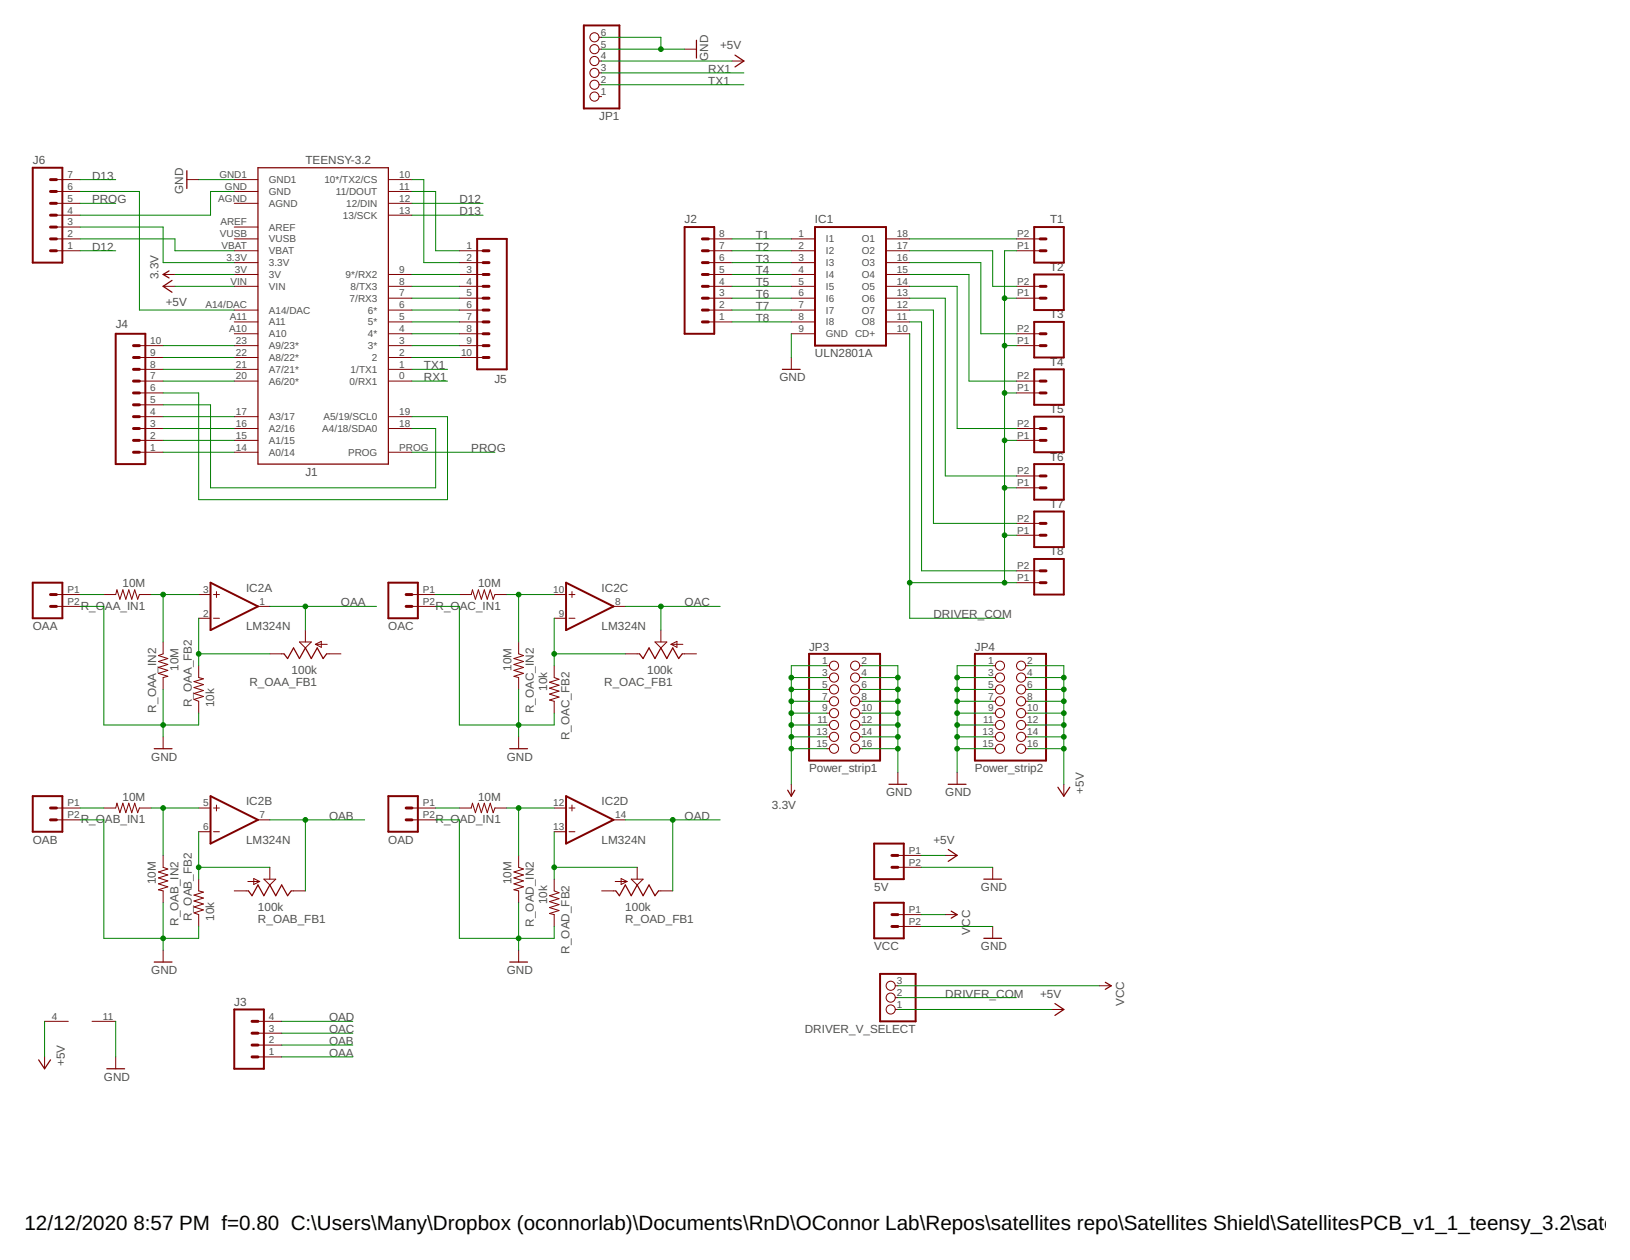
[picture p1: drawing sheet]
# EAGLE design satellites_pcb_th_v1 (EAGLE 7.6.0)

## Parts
5V  M022.54MM_SCREWTERM  [1X02_2.54_SCREWTERM]
DRIVER_V_SELECT  PINHD-1X3  [1X03]
IC1  ULN2801A  [DIL18]
IC2  LM324N  [DIL14]
J1  TEENSY-3.2  TEENSY-3.1NOSILK  [TEENSY-3.1_NOSILK]
J2  M08  [1X08_ROUND]
J3  M04PTH  [1X04]
J4  M10NO_SILK_PTH_FEMALE  [1X10_NO_SILK]
J5  M10NO_SILK_PTH_FEMALE  [1X10_NO_SILK]
J6  M07  [1X07]
JP1  PINHD-1X6  [1X06]
JP3  Power_strip1  PINHD-2X8  [2X08]
JP4  Power_strip2  PINHD-2X8  [2X08]
OAA  M022.54MM_SCREWTERM  [1X02_2.54_SCREWTERM]
OAB  M022.54MM_SCREWTERM  [1X02_2.54_SCREWTERM]
OAC  M022.54MM_SCREWTERM  [1X02_2.54_SCREWTERM]
OAD  M022.54MM_SCREWTERM  [1X02_2.54_SCREWTERM]
R_OAA_FB1  100k  TRIM_US-B64W  [B64W]
R_OAA_FB2  10k  RESISTORAXIAL-0.3  [AXIAL-0.3]
R_OAA_IN1  10M  RESISTORAXIAL-0.3  [AXIAL-0.3]
R_OAA_IN2  10M  RESISTORAXIAL-0.3  [AXIAL-0.3]
R_OAB_FB1  100k  TRIM_US-B64W  [B64W]
R_OAB_FB2  10k  RESISTORAXIAL-0.3  [AXIAL-0.3]
R_OAB_IN1  10M  RESISTORAXIAL-0.3  [AXIAL-0.3]
R_OAB_IN2  10M  RESISTORAXIAL-0.3  [AXIAL-0.3]
R_OAC_FB1  100k  TRIM_US-B64W  [B64W]
R_OAC_FB2  10k  RESISTORAXIAL-0.3  [AXIAL-0.3]
R_OAC_IN1  10M  RESISTORAXIAL-0.3  [AXIAL-0.3]
R_OAC_IN2  10M  RESISTORAXIAL-0.3  [AXIAL-0.3]
R_OAD_FB1  100k  TRIM_US-B64W  [B64W]
R_OAD_FB2  10k  RESISTORAXIAL-0.3  [AXIAL-0.3]
R_OAD_IN1  10M  RESISTORAXIAL-0.3  [AXIAL-0.3]
R_OAD_IN2  10M  RESISTORAXIAL-0.3  [AXIAL-0.3]
T1  M022.54MM_SCREWTERM  [1X02_2.54_SCREWTERM]
T2  M022.54MM_SCREWTERM  [1X02_2.54_SCREWTERM]
T3  M022.54MM_SCREWTERM  [1X02_2.54_SCREWTERM]
T4  M022.54MM_SCREWTERM  [1X02_2.54_SCREWTERM]
T5  M022.54MM_SCREWTERM  [1X02_2.54_SCREWTERM]
T6  M022.54MM_SCREWTERM  [1X02_2.54_SCREWTERM]
T7  M022.54MM_SCREWTERM  [1X02_2.54_SCREWTERM]
T8  M022.54MM_SCREWTERM  [1X02_2.54_SCREWTERM]
VCC  M022.54MM_SCREWTERM  [1X02_2.54_SCREWTERM]

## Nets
3.3V [supply]: J1.3V JP3.1 JP3.3 JP3.5 JP3.7 JP3.9 JP3.11 JP3.13 JP3.15
+5V [supply]: 5V.P1 DRIVER_V_SELECT.1 IC2.4(P:V+) J1.VIN JP1.4 JP4.2 JP4.4 JP4.6 JP4.8 JP4.10 JP4.12 JP4.14 JP4.16
D12: J1.12(12/DIN) J6.1
D13: J1.13(13/SCK) J6.7
DRIVER_COM [supply]: DRIVER_V_SELECT.2 IC1.10(CD+) T1.P1 T2.P1 T3.P1 T4.P1 T5.P1 T6.P1 T7.P1 T8.P1
GND [supply]: 5V.P2 IC1.9(GND) IC2.11(P:V-) J1.GND1 JP1.5 JP1.6 JP3.2 JP3.4 JP3.6 JP3.8 JP3.10 JP3.12 JP3.14 JP3.16 JP4.1 JP4.3 JP4.5 JP4.7 JP4.9 JP4.11 JP4.13 JP4.15 OAA.P2 OAB.P2 OAC.P2 OAD.P2 R_OAA_FB2.P$1 R_OAA_IN2.P$2 R_OAB_FB2.P$1 R_OAB_IN2.P$2 R_OAC_FB2.P$2 R_OAC_IN2.P$2 R_OAD_FB2.P$2 R_OAD_IN2.P$2 VCC.P2
N$1: J1.14(A0/14) J4.1
N$2: J1.23(A9/23*) J4.10
N$3: J1.9(9*/RX2) J5.3
N$4: J1.8(8/TX3) J5.4
N$5: J1.7(7/RX3) J5.5
N$6: J1.6(6*) J5.6
N$7: J1.5(5*) J5.7
N$8: J1.10(10*/TX2/CS) J5.2
N$9: OAB.P1 R_OAB_IN1.P$2
N$10: J1.22(A8/22*) J4.9
N$11: J1.21(A7/21*) J4.8
N$12: J1.20(A6/20*) J4.7
N$13: IC2.3(A:+IN) R_OAA_IN1.P$1 R_OAA_IN2.P$1
N$14: OAC.P1 R_OAC_IN1.P$2
N$15: IC2.10(C:+IN) R_OAC_IN1.P$1 R_OAC_IN2.P$1
N$16: OAD.P1 R_OAD_IN1.P$2
N$17: J1.17(A3/17) J4.4
N$18: J1.16(A2/16) J4.3
N$19: J1.15(A1/15) J4.2
N$20: J1.18(A4/18/SDA0) J4.5
N$21: J1.19(A5/19/SCL0) J4.6
N$22 [supply]: IC1.11(O8) T8.P2
N$23: J1.4(4*) J5.8
N$24: J1.3(3*) J5.9
N$25 [supply]: IC1.18(O1) T1.P2
N$26 [supply]: IC1.17(O2) T2.P2
N$27 [supply]: IC1.16(O3) T3.P2
N$28 [supply]: IC1.15(O4) T4.P2
N$29 [supply]: IC1.14(O5) T5.P2
N$30 [supply]: IC1.13(O6) T6.P2
N$31 [supply]: IC1.12(O7) T7.P2
N$32: J1.2 J5.10
N$33: J1.11(11/DOUT) J5.1
N$34: J1.VBAT J6.2
N$35: J1.A14/DAC J6.6
N$36: IC2.2(A:-IN) R_OAA_FB1.E R_OAA_FB2.P$2
N$38: IC2.6(B:-IN) R_OAB_FB1.S R_OAB_FB2.P$2
N$40: IC2.9(C:-IN) R_OAC_FB1.E R_OAC_FB2.P$1
N$41: J1.3.3V J6.3
N$42: IC2.13(D:-IN) R_OAD_FB1.S R_OAD_FB2.P$1
N$43: J1.GND J6.4
N$44: OAA.P1 R_OAA_IN1.P$2
N$45: IC2.5(B:+IN) R_OAB_IN1.P$1 R_OAB_IN2.P$1
N$49: IC2.12(D:+IN) R_OAD_IN1.P$1 R_OAD_IN2.P$1
OAA: IC2.1(A:OUT) J3.1 R_OAA_FB1.S
OAB: IC2.7(B:OUT) J3.2 R_OAB_FB1.E
OAC: IC2.8(C:OUT) J3.3 R_OAC_FB1.S
OAD: IC2.14(D:OUT) J3.4 R_OAD_FB1.E
PROG: J1.PROG J6.5
RX1: J1.0(0/RX1) JP1.3
T1: IC1.1(I1) J2.8
T2: IC1.2(I2) J2.7
T3: IC1.3(I3) J2.6
T4: IC1.4(I4) J2.5
T5: IC1.5(I5) J2.4
T6: IC1.6(I6) J2.3
T7: IC1.7(I7) J2.2
T8: IC1.8(I8) J2.1
TX1: J1.1(1/TX1) JP1.2
VCC [supply]: DRIVER_V_SELECT.3 VCC.P1
Unconnected: J1.A10 J1.A11 J1.AGND J1.AREF J1.VUSB JP1.1 R_OAA_FB1.A R_OAB_FB1.A R_OAC_FB1.A R_OAD_FB1.A

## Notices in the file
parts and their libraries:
SparkFun-Resistors: Licensing: Creative Commons ShareAlike 4.0 International - https://creativecommons.org/licenses/by-sa/4.0
